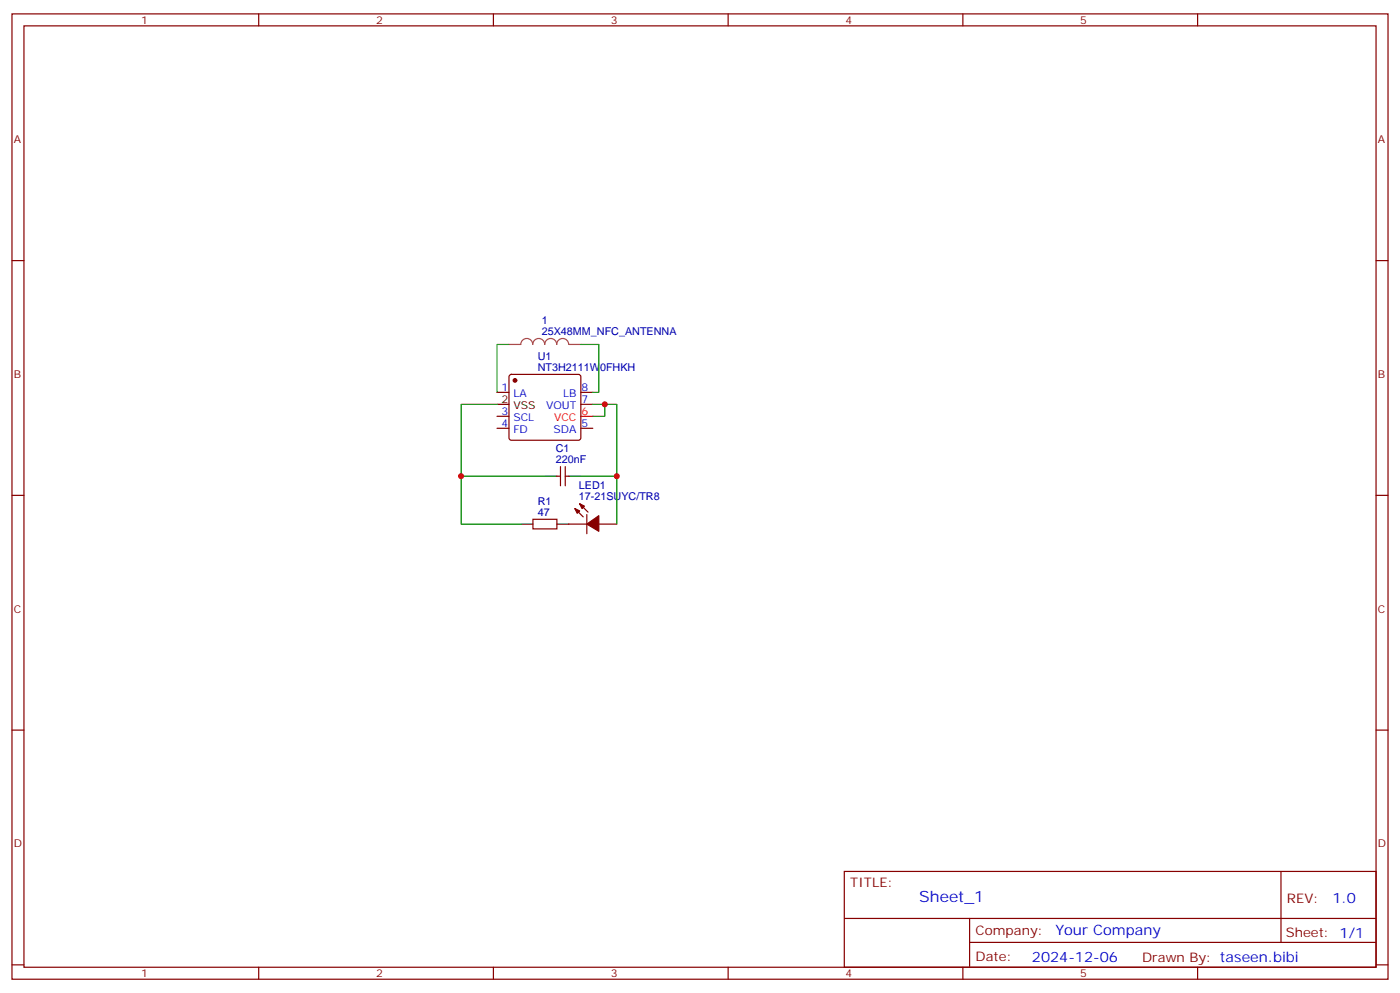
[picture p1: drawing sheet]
<svg xmlns="http://www.w3.org/2000/svg" width="412mm" height="292mm" viewBox="0 0 412 292" stroke-linecap="round" stroke-linejoin="round" font-family="sans-serif">
<g fill="none" stroke="#870000" stroke-width=".35">
<path d="M3.5 4.1h405.4v284.3h-405.4zM7.1 7.6h398.2v277.3h-398.2zM76.2 4.1v3.5M145.3 4.1v3.5M214.5 4.1v3.5M283.6 4.1v3.5M352.8 4.1v3.5M3.5 76.8h3.6M405.3 76.8h3.6M146.4 115.6h3.5M150.2 110.5l.4-.2h19.8l.5 .2 .2 .5v18l-.2 .5-.5 .2h-19.8l-.5-.3-.2-.4v-18zM171.1 115.6h3.5"/>
<path d="M171.1 119.1h3.5M146.4 126.2h3.5M146.4 122.6h3.5M165.1 137.4v5.7M166.5 137.4v5.7M171.1 126.2h3.5M3.5 145.9h3.6M157 153h7v2.8h-7zM164 140.3h1.1M166.5 140.3h1.1M167.6 154.4h5.3M169.3 149.8l2.5 2.5"/>
<path d="M170.7 148.4l2.5 2.4M172.9 151.6v5.6M176.4 154.4h5.3M405.3 145.9h3.6M3.5 215.1h3.6M405.3 215.1h3.6M248.7 256.7h156.6v28.2h-156.6zM377.3 256.7v20.9M248.7 270.5h156.5M285.6 277.6h119.6M285.6 270.5v14.1M3.5 284.2h3.6"/>
<path d="M76.2 284.9v3.5M145.3 284.9v3.5M214.5 284.9v3.5M283.6 284.9v3.5M352.8 284.9v3.5M405.3 284.2h3.6"/>
</g>
<path d="M171.1 122.6h3.5" fill="none" stroke="#f00" stroke-width=".35"/>
<path d="M146.4 119.1h3.5M153.5 154.4h3.5M160.5 140.3h3.5M164 154.4h3.6M167.6 140.3h3.5" fill="none" stroke="#000" stroke-width=".35"/>
<g fill="#870000" stroke="#870000" stroke-width=".35">
<path d="M169.3 149.8l1.4 .7-.7 .7z"/>
<path d="M170.7 148.4l1.5 .7-.8 .7z"/>
<path d="M172.9 154.4l3.5-2.5v4.6z"/>
<circle cx="151.7" cy="112" r=".53"/>
</g>
<path d="M149.9 101.5h3.5a1.76 1.76 0 0 1 1.8-1.8 1.76 1.76 0 0 1 1.7 1.8 1.76 1.76 0 0 1 1.8-1.8 1.76 1.76 0 0 1 1.8 1.8 1.76 1.76 0 0 1 1.7-1.8 1.76 1.76 0 0 1 1.8 1.8 1.76 1.76 0 0 1 1.7-1.8 1.76 1.76 0 0 1 1.8 1.8M167.6 101.5h3.5" fill="none" stroke="#a64a4a" stroke-width=".35"/>
<path d="M146.4 119.1h-10.6v35.3h17.7M149.9 101.5h-3.5v14.1M171.1 101.5h5.3v14.1h-1.8M174.6 119.1h7.1v35.3M178.2 119.1v3.5h-3.6M135.8 140.3h24.7M171.1 140.3h10.6" fill="none" stroke="#008700" stroke-width=".35"/>
<g fill="#c00">
<circle cx="178.2" cy="119.1" r=".88"/>
<circle cx="181.7" cy="140.3" r=".88"/>
<circle cx="135.8" cy="140.3" r=".88"/>
</g>
<text font-size="4.6" fill="#00f" x="270.8" y="265.7">Sheet_1</text>
<g font-size="4.2" fill="#00f">
<text x="392.5" y="265.9">1.0</text>
<text x="310.9" y="275.5">Your Company</text>
<text x="304" y="283.3">2024-12-06</text>
</g>
<g font-size="3.9" fill="#800">
<text x="250.5" y="261.3">TITLE:</text>
<text x="379.1" y="265.9">REV:</text>
<text x="287.4" y="275.5">Company:</text>
<text x="378.7" y="276.1">Sheet: 1/1</text>
<text x="287.4" y="283.1">Date:</text>
<text x="336.4" y="283.2">Drawn By: taseen.bibi</text>
</g>
<g font-size="3.2" fill="#800">
<text x="41.6" y="7.1">1</text>
<text x="110.8" y="7.1">2</text>
<text x="179.9" y="7.1">3</text>
<text x="249.1" y="7.1">4</text>
<text x="318.2" y="7.1">5</text>
<text x="4.1" y="42.2">A</text>
<text x="405.9" y="42.2">A</text>
<text x="4.1" y="111.3">B</text>
<text x="405.9" y="111.3">B</text>
<text x="4.1" y="180.5">C</text>
<text x="405.9" y="180.5">C</text>
<text x="4.1" y="249.6">D</text>
<text x="405.9" y="249.6">D</text>
<text x="41.6" y="287.9">1</text>
<text x="110.8" y="287.9">2</text>
<text x="179.9" y="287.9">3</text>
<text x="249.1" y="287.9">4</text>
<text x="318.2" y="287.9">5</text>
</g>
<g font-size="3.2" fill="#000080">
<text x="159.6" y="95.4">1</text>
<text x="159.6" y="98.6">25X48MM_NFC_ANTENNA</text>
<text x="158.4" y="106">U1</text>
<text x="158.4" y="109.2">NT3H2111W0FHKH</text>
<text x="163.7" y="136.4">220nF</text>
<text x="163.7" y="133.2">C1</text>
<text x="158.4" y="148.7">R1</text>
<text x="170.5" y="147.3">17-21SUYC/TR8</text>
<text x="170.5" y="144.1">LED1</text>
<text x="158.4" y="151.9">47</text>
</g>
<g font-size="3.2">
<text x="147.7" y="118.7">2</text>
<text x="151.2" y="120.5">VSS</text>
</g>
<g font-size="3.2" fill="#00f">
<text x="147.7" y="115.2">1</text>
<text x="151.2" y="117">LA</text>
<text x="165.9" y="117">LB</text>
<text x="171.3" y="115.2">8</text>
<text x="171.3" y="118.7">7</text>
<text x="147.7" y="125.8">4</text>
<text x="147.7" y="122.3">3</text>
<text x="151.2" y="124">SCL</text>
<text x="160.8" y="120.5">VOUT</text>
<text x="171.3" y="125.8">5</text>
<text x="151.2" y="127.6">FD</text>
<text x="163" y="127.6">SDA</text>
</g>
<g font-size="3.2" fill="#f00">
<text x="163.2" y="124">VCC</text>
<text x="171.3" y="122.3">6</text>
</g>
</svg>
